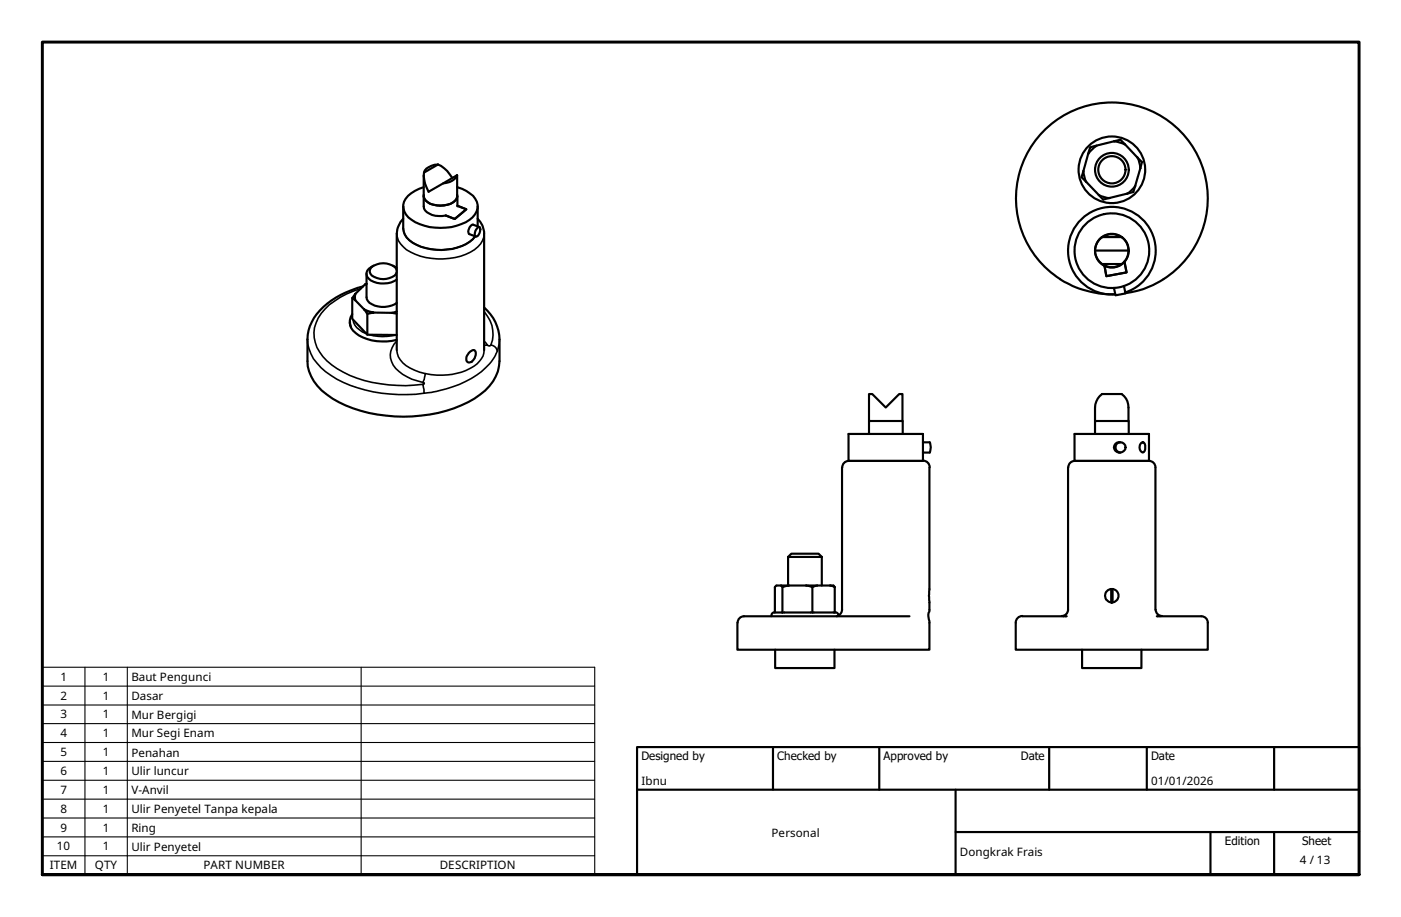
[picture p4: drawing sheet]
<svg xmlns="http://www.w3.org/2000/svg" width="330mm" height="216mm" viewBox="0 0 330 216" stroke-linecap="round" stroke-linejoin="round" font-family="sans-serif">
<!-- layer: Visible (ISO) -->
<g fill="none" stroke="#000" stroke-width=".51">
<path d="M103.1 38.7a7.2 7.2 0 0 1 3.4 3.2M103.1 38.7a3.4 3.4 0 0 0-3.3 1.9M103.1 38.7l-3.3 1.9M258.1 34.3l-1.4 .4-1.6 5.6M258.1 34.3l5.7-1.4 5.1 5.3-2.1 7-7.1 1.8-1-1.1M258.2 34.3l-1.3 1-.6 .9M262.3 33.3l1.1 .2 1.5 .5M267.8 37.1l.4 1 .3 1.6M94.9 51.5l-.6 .8-.6 1.3-.3 1.5v27.3M94.9 48.6v5.2a4.6 4.6 0 0 0 3.2 3.9 13.3 13.3 0 0 0 12.5-.8l1.3-1.3M99.8 41.3v7.3a2.82 2.82 0 0 0 2.7 2.2l2.5-.1 2.1 .9 2.7-2.3-2.1-.8M99.8 44.1a7.1 7.1 0 0 0-4.7 3.4 3.6 3.6 0 0 0 1.8 4.3 13.2 13.2 0 0 0 13.7 0 3.5 3.5 0 0 0 0-6.3l-1.8-1.1-1.2-.3"/>
<path d="M99.8 45.8a2.46 2.46 0 0 0 2.2 2.4 5.2 5.2 0 0 0 5.5-1.4l.1-1M99.8 40.6a7.6 7.6 0 0 0 1.1 4.5l6.7-3.8v4.9a2.88 2.88 0 0 1-3 2.1 4.5 4.5 0 0 1-4.7-1.6l-.1-.5M107.6 41.3a3.4 3.4 0 0 1-3.3 1.9M107.7 46.2v2.4M112.5 51.5a5.3 5.3 0 0 1 1.5 3.6v27.3M112.5 53.6l.4-.1a1.6 1.6 0 0 1-.9 2.2 1.81 1.81 0 0 1 .5-2.1zM112.5 48.6v4.7M112.9 53.5l-1.5-.6a1.61 1.61 0 0 0-.9 2.2l1.5 .6M255.1 40.3l-.5 1.4 4.1 4.2M255.1 40.3l.2 1.6 .4 1M257.8 59a4.1 4.1 0 0 1 1.7-3.2h4.6a3.8 3.8 0 0 1 1.6 3.2M257.8 59a4.1 4.1 0 0 0 1.7 3.2"/>
<path d="M257.8 59h7.9M258.7 45.9l1.5 .6 1.1 .2M259.5 55.9a3.9 3.9 0 0 1 4.6 0M265.7 59a3.8 3.8 0 0 1-1.6 3.2M267.3 43.8l-.7 .8-1.2 1M82.4 75.8a4.2 4.2 0 0 0 3 3.6 12.4 12.4 0 0 0 8 .6M82.4 76.1h.1M82.9 70.2v4.9l3.6 3.7v-4.9M82.9 74a3 3 0 0 0-.3 3M83.6 70.7l2.1 2.1M83.7 69.2l-.1 1.5-.7-.5zM85.5 67.4a19.6 19.6 0 0 0-11.6 7.5 9.4 9.4 0 0 0-1.5 5v5.1a10 10 0 0 0 4.6 7.9 30.8 30.8 0 0 0 18 5.2 30.8 30.8 0 0 0 18-5.2 10.1 10.1 0 0 0 4.6-7.9v-5.1a10.2 10.2 0 0 0-3.6-7.5"/>
<path d="M85.7 72.8l2.3 .8-1.5 .3zM85.9 67l-2.2 2.2M86.3 64.5v5.5a2.69 2.69 0 0 0 2.7 2.1 5.8 5.8 0 0 0 4.4-.8M86.3 66.8l-.4 .2 .4-.1M86.5 78.8l6.9 .1M87.9 62.5a2.33 2.33 0 0 0-1.6 2.1 3.3 3.3 0 0 0 3.3 2.1 5.9 5.9 0 0 0 3.8-.9M88 73.6l4.3 .1M92.3 73.7l1.1 .2M92.5 62.5l.9 .6M93.4 63.6a3.5 3.5 0 0 0-3.9-1.6 3.1 3.1 0 0 0-2.4 1.6 1.75 1.75 0 0 0 1.7 1.9 4.3 4.3 0 0 0 4.4-1l.2-.4M93.4 73.3l-1.1 .4M249.6 65.7a22.7 22.7 0 0 0 13 3.6"/>
<path d="M249.6 65.7a22.6 22.6 0 0 1-2.7-36 22.6 22.6 0 0 1 35.4 7.6 22.6 22.6 0 0 1-17.3 31.7M259.5 62.2h4.6M259.5 62.2a3.9 3.9 0 0 0 4.6 0M264.6 67.3l.4 1.8-2.4 .4-.3-1.7M264.7 61.6l.5 2.5-4.7 .9-.5-2.5M264.9 68.8a10.3 10.3 0 0 0 4.4-16.9 10.3 10.3 0 0 0-17.1 3.4 10.3 10.3 0 0 0 10.4 14M110.6 82.9l.1-.2a.74 .74 0 0 1 1.1-.2 .74 .74 0 0 1 .2 1 1.83 1.83 0 0 1-1.8 1.8 1.43 1.43 0 0 1 .1-2.1zM204.6 99.1v-6.3h.8l3.1 3.1 3.2-3.1h.8v6.3M257.8 99.1v-3.2a4.1 4.1 0 0 1 1.7-3.1h4.6a3.8 3.8 0 0 1 1.6 3.1v3.2M198.2 110v33.5a1.73 1.73 0 0 1-1.2 1.6M199.8 102.2h17.5v6.3h-17.5zM199.8 108.5h17.5"/>
<path d="M199.8 108.5a1.49 1.49 0 0 0-1.5 1.5M204.6 102.2v-3.1h7.9v3.1M217.3 104.1h1.6a2.99 2.99 0 0 1 0 2.5h-1.6M217.3 108.5a1.56 1.56 0 0 1 1.6 1.5M218.8 110v28.9l-.1 1.4 .1 1.6a4.1 4.1 0 0 1-.2 2.8l.2 1.5v6.8h-45.2v-6.4M251.5 110v33.5a1.49 1.49 0 0 1-1.5 1.5M253 108.5h17.5a1.49 1.49 0 0 1 1.5 1.5M253 102.2h17.5v6.3h-17.5zM253 108.5a1.49 1.49 0 0 0-1.5 1.5M257.8 102.2v-3.1h7.9v3.1M263.8 104.1a1.24 1.24 0 0 0-1.5 1.2 1.24 1.24 0 0 0 1.5 1.3M268.5 104.5l.5-.4a1.49 1.49 0 0 1 .3 2.3l-.3 .2a1.39 1.39 0 0 1-.5-2.1z"/>
<path d="M272 110v33.6M183.9 137.9l.3 .3 1.5-.3M184.2 138.2v6M185.5 131.1l.8-.7h6.4l.8 .7M185.5 131.1h8M185.5 131.1v6.8M189.8 137.9l1.5 .3M191.3 138.2v6M192.4 137.9l-1.1 .3M193.5 131.1v6.8M195.5 137.9l1 .3M196.5 138.2l-.3-.3h-13.4l-.4 .3v6"/>
<path d="M196.5 138.2v6M261.6 138.7v3.2M261.9 138.7v3.2M175.1 145.1h39M175.2 145.1a1.49 1.49 0 0 0-1.5 1.5M182.4 144.2h14.2M182.4 144.1l-.6 .3-.2 .7M182.5 153v4.3h14v-4.3M196.6 144.1a.79 .79 0 0 1 .8 .8M240.7 145.1h10.4M240.7 145a1.56 1.56 0 0 0-1.6 1.6v6.4h45.3v-6.4a1.49 1.49 0 0 0-1.5-1.5M254.8 153v4.3h13.9v-4.3"/>
<path d="M272.1 143.5a1.49 1.49 0 0 0 1.5 1.5M272.4 145.1h10.4"/>
<circle cx="261.8" cy="40" r="7.8"/>
<circle cx="261.8" cy="40" r="4"/>
<circle cx="261.8" cy="40" r="3.2"/>
<circle cx="261.8" cy="59" r="4"/>
<circle cx="261.8" cy="59" r="8.8"/>
<circle cx="263.8" cy="105.3" r="1.2"/>
<circle cx="261.8" cy="140.3" r="1.59"/>
</g>
<!-- layer: Visible Narrow (ISO) -->
<g fill="none" stroke="#000" stroke-width=".38">
<path d="M93.4 55.1a5.8 5.8 0 0 0 4.4 4.8 16.1 16.1 0 0 0 13.9-1.1 4.8 4.8 0 0 0 2.3-3.7M94.9 53.8a4.6 4.6 0 0 0 3.2 3.9 13.3 13.3 0 0 0 12.5-.8l1.3-1.3M72.4 79.9a10.3 10.3 0 0 0 5.5 8.5 33.1 33.1 0 0 0 21.9 4.2M83.1 75.3a4.2 4.2 0 0 0 3.1 3.2M85 67.9a17.4 17.4 0 0 0-10.1 7 7.7 7.7 0 0 0 1.1 9 23.2 23.2 0 0 0 15.5 6.7 31.5 31.5 0 0 0 8-.1M86.9 78.8a12.7 12.7 0 0 0 6.4 .1M114 73.3a7.5 7.5 0 0 1 1.6 7.9M117.6 79.9l-.5 2.8M93.4 80.3a4.5 4.5 0 0 0 .5 7.1 12.8 12.8 0 0 0 5.7 2.6M93.4 82.4a5.7 5.7 0 0 0 4.3 4.8l2.4 .7M114 81.2h.7l.5 .3 .4-.3a1.78 1.78 0 0 1 1.5 1.5 12.7 12.7 0 0 1-6.1 6.4 30.4 30.4 0 0 1-11.2 3.5v-.9l-.3-1.2 .3-.1 .1-.2-.3-.2M114 82.4a5.1 5.1 0 0 1-3.3 4.3 16.1 16.1 0 0 1-10.6 1.2l-.2 1.4-.3 .7"/>
<path d="M114 80.3l.7 .9"/>
</g>
<!-- layer: Symbol (ISO) -->
<g fill="none" stroke="#000" stroke-width=".25">
<path d="M20 157.1v48.8M30 157.1v48.8M85 157.1v48.8M10 161.5h130M10 166h130M10 170.4h130M10 174.8h130M10 179.3h130M10 183.7h130M10 188.2h130M10 192.6h130M10 197h130"/>
<path d="M10 201.5h130v-44.4h-130v48.8h130v-4.4"/>
</g>
<!-- layer: Border (ISO) -->
<path d="M10 205.9v-196h310v196h-310h310" fill="none" stroke="#000" stroke-width=".7"/>
<!-- layer: Title (ISO) -->
<path d="M150 175.9h170v30h-170zM182 175.9v10M207 175.9v10M247 175.9v10M270 175.9v10M300 175.9v10M150 185.9h170M225 195.9h95M225 185.9v20M285 195.9v10M300 195.9v10" fill="none" stroke="#000" stroke-width=".51"/>
<g font-size="2.7">
<text x="14.2" y="160.3">1</text>
<text x="24.2" y="160.3">1</text>
<text x="30.9" y="160.3">Baut Pengunci</text>
<text x="14.2" y="164.7">2</text>
<text x="24.2" y="164.7">1</text>
<text x="30.9" y="164.7">Dasar</text>
<text x="14.2" y="169.2">3</text>
<text x="14.2" y="173.6">4</text>
<text x="24.2" y="169.2">1</text>
<text x="24.2" y="173.6">1</text>
<text x="30.9" y="169.2">Mur Bergigi</text>
<text x="30.9" y="173.6">Mur Segi Enam</text>
<text x="14.2" y="178.1">5</text>
<text x="24.2" y="178.1">1</text>
<text x="30.9" y="178.1">Penahan</text>
<text x="151" y="179">Designed by</text>
<text x="183" y="179">Checked by</text>
<text x="208" y="179">Approved by</text>
<text x="240.3" y="178.9">Date</text>
<text x="271" y="178.9">Date</text>
<text x="14.2" y="182.5">6</text>
<text x="24.2" y="182.5">1</text>
<text x="30.9" y="182.6">Ulir luncur</text>
<text x="151" y="184.8">Ibnu</text>
<text x="271" y="184.8">01/01/2026</text>
<text x="14.2" y="186.9">7</text>
<text x="14.2" y="191.4">8</text>
<text x="24.2" y="186.9">1</text>
<text x="24.2" y="191.3">1</text>
<text x="30.9" y="187">V-Anvil</text>
<text x="30.9" y="191.4">Ulir Penyetel Tanpa kepala</text>
<text x="14.2" y="195.8">9</text>
<text x="24.2" y="195.8">1</text>
<text x="30.9" y="195.8">Ring</text>
<text x="181.7" y="197">Personal</text>
<text x="13.4" y="200.2">10</text>
<text x="24.2" y="200.2">1</text>
<text x="30.9" y="200.3">Ulir Penyetel</text>
<text x="226" y="201.6">Dongkrak Frais</text>
<text x="288.4" y="199">Edition</text>
<text x="306" y="203.4">4 / 13</text>
<text x="306.6" y="199">Sheet</text>
<text x="11.7" y="204.7">ITEM</text>
<text x="22.4" y="204.7">QTY</text>
<text x="47.9" y="204.7">PART NUMBER</text>
<text x="103.6" y="204.7">DESCRIPTION</text>
</g>
</svg>
